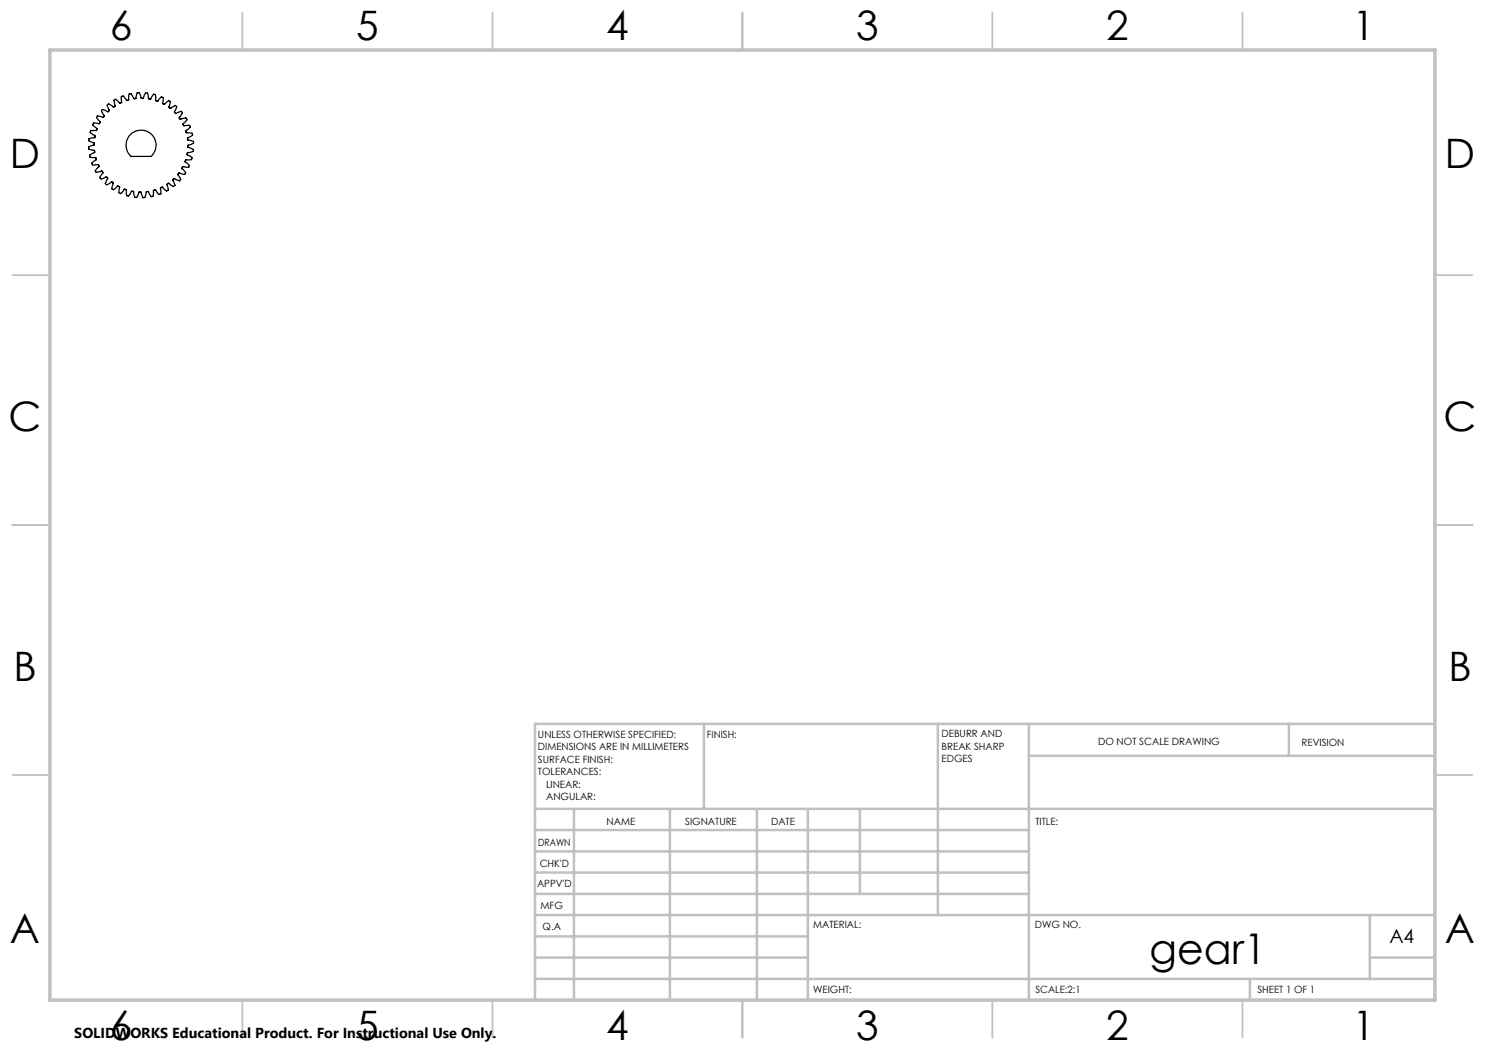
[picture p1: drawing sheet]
<svg xmlns="http://www.w3.org/2000/svg" width="297mm" height="210mm" viewBox="0 0 297 210" stroke-linecap="round" stroke-linejoin="round" font-family="sans-serif">
<g fill="none" stroke="#c0c0c0" stroke-width=".35">
<path d="M48.5 2.5v7.5M98.5 2.5v7.5M148.5 2.5v7.5M198.5 2.5v7.5M248.5 2.5v7.5M2.5 55h7.5M287 55h7.5M2.5 105h7.5M287 105h7.5M2.5 155h7.5M287 155h7.5M48.5 200v7.5"/>
<path d="M98.5 200v7.5M148.5 200v7.5M198.5 200v7.5M248.5 200v7.5"/>
</g>
<g fill="none" stroke="#c0c0c0" stroke-width=".5">
<path d="M140.8 144.8v17M187.6 144.8v38.2M205.8 144.8v55.2M205.8 151.2h81.2M257.8 144.8v6.4M287 144.8h-180v55.2M107 161.8h180M107 178.8h98.8M107 174.5h98.8M107 170.3h98.8M107 166h98.8M114.8 161.8v38.2"/>
<path d="M134 161.8v38.2M151.4 161.8v38.2M161.6 161.8v38.2M172 161.8v17M107 195.8h180M107 191.5h54.6M107 187.3h54.6M107 183h180M250 195.8v4.2M274 191.5h13M274 183v12.8"/>
</g>
<path d="M10 10h277v190h-277z" fill="none" stroke="#c0c0c0" stroke-width=".7"/>
<path d="M20.4 22l.1-.1 1.1 .5 .3-.4-.5-1 .3-.2 .9 .6 .3-.1 .1-.2-.2-1 .3-.2 .9 .8 .3-.2a.98 .98 0 0 1 .1-1.2l.2-.1 .8 .9 .4-.2v-1.1l.4-.1 .5 1h.3h.2l.2-1.2h.4l.4 1.1 .4 .1 .5-1.1h.3l.2 .5 .1 .6 .1 .1h.4l.5-1 .4 .1v1.2l.3 .1 1-.8 .2 .1-.1 1.1 .1 .2h.3l.9-.7 .3 .2-.3 1.1 .1 .2 .2 .1 1-.6 .2 .2-.4 1 .2 .4 1.1-.4 .1 .1 .2 .2-.7 .9 .3 .4a1.08 1.08 0 0 1 1.2-.2l.1 .2-.8 .9 .2 .4 1.2-.1 .1 .3-.9 .7v.4l1.3 .2v.3l-1 .5v.4l.1 .1 1.1 .3v.4l-1.1 .4v.3l1.1 .5v.3l-1.2 .3-.1 .5a1.24 1.24 0 0 1 1 .7l-.1 .2-1.2 .1-.1 .4a1.1 1.1 0 0 1 .8 .9l-.1 .2-1.2-.1-.1 .4 .7 .8-.2 .3-1.1-.3-.2 .1v.3l.6 .9-.3 .3-1-.5-.3 .2 .3 1.2-.2 .2-1-.7-.3 .2 .2 1.3-.3 .1-.8-.8-.2 .1-.2 .1 .1 1.2-.4 .1-.7-.9-.4 .1a1.03 1.03 0 0 1-.3 1.2h-.2l-.6-1-.4 .1a1.21 1.21 0 0 1-.4 1.1h-.2l-.4-1.1h-.4l-.5 1.1h-.3l-.3-1.2-.2-.1-.2 .1-.6 .9-.3-.1-.1-1.1-.4-.1a1.1 1.1 0 0 1-.9 .8l-.2-.1 .1-1.2-.4-.2-.8 .8-.3-.3 .3-1.1-.4-.2a1.07 1.07 0 0 1-1.1 .5l-.1-.2 .5-1-.4-.3a1.15 1.15 0 0 1-1.1 .3l-.2-.2 .7-1-.2-.3-1.2 .3-.1-.4 .7-.8v-.2l-.2-.2-1.1 .1-.2-.4 1-.6-.1-.4-.1-.1-1.1-.1-.1-.2v-.2l1-.5-.1-.5a1.12 1.12 0 0 1-1.1-.3v-.3l1.1-.4v-.4l-1.1-.5 .1-.3 1.1-.3 .1-.2v-.2l-1-.6 .1-.2 .5-.2h.7l.1-.3-.9-.8 .1-.3 .6-.1 .7 .2 .1-.2v-.2l-.7-.9 .2-.3 1.1 .3 .3-.3-.6-1zM26.4 26.7a3 3 0 0 1 4.1 .4 3 3 0 0 1-.3 4.2h-4a3.1 3.1 0 0 1 .2-4.6z" fill="none" stroke="#000" stroke-width=".25"/>
<text font-size="8.5" x="229.9" y="192.7">gear1</text>
<g font-size="8.1">
<text x="22" y="8">6</text>
<text x="71.2" y="8">5</text>
<text x="121.2" y="8">4</text>
<text x="171.3" y="8">3</text>
<text x="221.3" y="8">2</text>
<text x="270.5" y="8">1</text>
<text x="2" y="33.6">D</text>
<text x="289" y="33.6">D</text>
<text x="1.7" y="86.1">C</text>
<text x="288.7" y="86.1">C</text>
<text x="2.7" y="136.1">B</text>
<text x="289.7" y="136.1">B</text>
<text x="2" y="188.6">A</text>
<text x="289" y="188.6">A</text>
<text x="22" y="208">6</text>
<text x="71.2" y="208">5</text>
<text x="121.2" y="208">4</text>
<text x="171.3" y="208">3</text>
<text x="221.3" y="208">2</text>
<text x="270.5" y="208">1</text>
</g>
<text font-size="3.9" x="277.9" y="188.5">A4</text>
<text font-size="2.9" x="14.9" y="207.6">SOLIDWORKS Educational Product. For Instructional Use Only.</text>
<g font-size="2">
<text x="107.6" y="147.6">UNLESS OTHERWISE SPECIFIED:</text>
<text x="141.4" y="147.6">FINISH:</text>
<text x="188.3" y="147.5">DEBURR AND</text>
<text x="188.3" y="150">BREAK SHARP</text>
<text x="219.6" y="149">DO NOT SCALE DRAWING</text>
<text x="260.3" y="149.2">REVISION</text>
<text x="107.6" y="150.1">DIMENSIONS ARE IN MILLIMETERS</text>
<text x="107.6" y="152.6">SURFACE FINISH:</text>
<text x="107.6" y="155.1">TOLERANCES:</text>
<text x="188.3" y="152.5">EDGES</text>
<text x="109.2" y="157.6">LINEAR:</text>
<text x="109.2" y="160.1">ANGULAR:</text>
<text x="121.3" y="165">NAME</text>
<text x="137" y="164.9">SIGNATURE</text>
<text x="154.2" y="164.9">DATE</text>
<text x="207.1" y="164.9">TITLE:</text>
<text x="107.6" y="169.1">DRAWN</text>
<text x="107.9" y="173.3">CHK'D</text>
<text x="107.4" y="177.4">APPV'D</text>
<text x="108.1" y="181.8">MFG</text>
<text x="108.5" y="186">Q.A</text>
<text x="162.6" y="185.5">MATERIAL:</text>
<text x="207" y="185.5">DWG NO.</text>
<text x="162.6" y="198.5">WEIGHT:</text>
<text x="207.1" y="198.6">SCALE:2:1</text>
<text x="251.5" y="198.6">SHEET 1 OF 1</text>
</g>
</svg>
